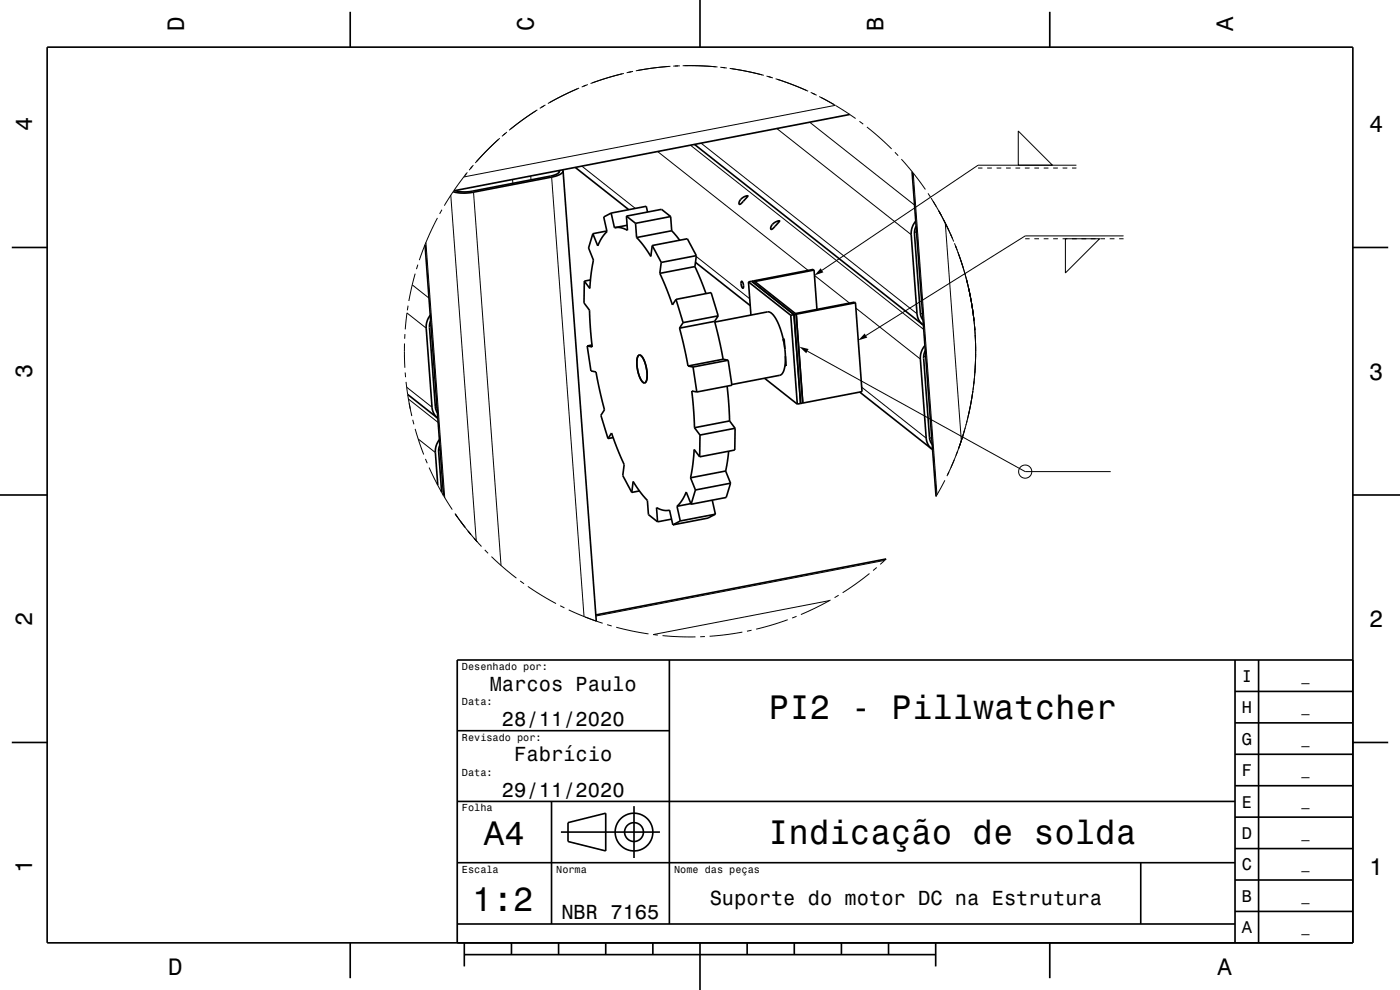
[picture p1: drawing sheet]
<svg xmlns="http://www.w3.org/2000/svg" width="297mm" height="210mm" viewBox="0 0 297 210" stroke-linecap="round" stroke-linejoin="round" font-family="sans-serif">
<g fill="none" stroke="#000" stroke-width=".35">
<path d="M10 10h277v190h-277zM74.3 2.5v7.5M148.5 0v10M222.7 2.5v7.5M118.7 36.2v.2l-.3 .4-1.4 .5-16.8 3.3a7.4 7.4 0 0 1-3.6-.2M119.4 36l.1 .2M119.5 36.2a2.36 2.36 0 0 1-2.2 1.3l-16.9 3.3a9.4 9.4 0 0 1-4.3-.1M119.5 36.2l7 95.6M122 35.5l11.4 9M147.3 30.6l48.4 38.2M180.3 24.3l-84 16.2M193.5 36.4l5.1 68.9"/>
<path d="M2.5 52.5h7.5M90.2 51.9l3.9 53.2M124 59.6l-.1 4.7 1.2 1.5 .5 7.8-1-.2M125.3 59.4l-1.3 .2M125.8 49.6l-.9 3 1 2.6-.5 2.5-.3 3.5-1.1-1.6M128.7 49l-2.9 .6M129.7 45.2l-1.6 .8 .7 3.1-1.1 1.3-.9 1.8-1-2.6M129.7 45.2l.7 3.1M132.9 45.8l.2 3.1-1.3-.6h-1.4M132.9 45.8l7.4-1.4 2 1.5M132.9 45.8l1.9 1.6M133 47.8l-2.6 .5"/>
<path d="M134.8 47.4l.3 3M135.1 50.4l1.4 1.7 1.6 2.3 .3-2.3M137.4 45l-.3-1.2-7.4 1.4M138.4 52.1l1.9 3.6M138.4 52.1l7.4-1.5 1.9 3.6M140 58l2.7 6.7 .7-1.2M140.3 55.7l-.3 2.3M142.3 45.9l-7.5 1.5M142.3 45.9l.2 3.1M142.5 49l1.7 2M142.5 49l-7.4 1.4M147.4 56.6l2.4 5.7"/>
<path d="M147.4 56.6l-7.4 1.4M147.5 55.7l11.7 9.1M147.7 54.2l-.3 2.4M147.7 54.2l-7.4 1.5M157.1 42.3a1.36 1.36 0 0 1 1.6-.7l-1.3 1.4-.5 .3-.1-.3zM157.3 59.7a1.11 1.11 0 0 1 .2 1.4 1.46 1.46 0 0 1-.2-1.4zM158.8 59.8l9 7.1M158.8 59.8l.5 7M159.5 59.7l-.7 .1M159.5 59.7l8.9 7M159.9 59.6l-.4 .1M159.9 59.6l9 7.1"/>
<path d="M163.9 47.6a1.36 1.36 0 0 1 1.5-.7l-1.3 1.4-.5 .4-.1-.4zM172.7 57.3l-.2-.1-12.6 2.4M172.7 57.3l-12.6 2.4-.2-.1M172.7 57.3l.6 8.3M194.3 46.9l-.8 1.3-.2 1.4 1.3 17.2 .3 1.1 .8 .9M194.3 48l-.2 .7-.1 .9 1.2 16.8 .3 .9 .3 .6M287 52.5h7.5M91.3 66.9l-.7 1.3-.2 1.4 1.3 17 .3 1.1 .8 1M91.4 68l-.3 1.5 1.3 16.7 .4 1.4M124.6 73.4l.8 5.3 1 .2 1.8 8-.7 1.2 1.5 4.9M125.6 73.2l-1 .2M135.4 75.5l.2-.2a2.29 2.29 0 0 1 1.4 2 4.9 4.9 0 0 1-.1 3.8l-.1 .1a2.1 2.1 0 0 1-1.3-1.9 5.6 5.6 0 0 1-.1-3.8z"/>
<path d="M143.4 63.5l1.5 4.9M143.4 63.5l7.5-1.4 1.5 4.9M144.2 69.6l1.8 8M144.9 68.4l-.7 1.2M146 77.6l1 .3M147 77.9l.8 5.2M151.6 68.2l1.8 8M151.6 68.2l-7.4 1.4M151.6 68.3l11.2-2.1a2.6 2.6 0 0 1 2.1 1.9l.6 1.6 .6 2.1M152.4 67l-.8 1.2M152.4 67l-7.5 1.4M153.4 76.2l-7.4 1.4"/>
<path d="M153.4 76.2l1.1 .2M154.5 76.4l.8 5.3-7.5 1.4M154.5 76.4l-7.5 1.5M166.1 71.8l.4 2.3M166.1 71.8l.3 .2 .1 2.1M166.2 71.9l.1 .5M166.5 74.1l.1 1.4M166.5 77.5a2.33 2.33 0 0 1-1.1 2.1l-10.1 2M166.6 75.5l-.1 2M166.6 75.5l.2 2.1-.3-.1M166.7 76.8h-.1l.1 .1M167.8 66.9l1.3 18.8"/>
<path d="M168.4 66.7l-.6 .2M168.4 66.7l1.4 18.9M168.9 66.7h-.5M168.9 66.7l1.4 18.8M181.5 64.2l1.4 18.9-12.6 2.4M181.5 64.2l-12.6 2.5M181.5 64.2l-.2-.1-12.6 2.4 .2 .2M195.7 68.8l.2 .2M196.2 73.3l-.7 1.3-.3 1.6 1.3 17 .5 1.3 .7 .7M196.3 74.4l-.3 .7-.1 .9 1.3 16.8 .1 .7 .5 .8M86.5 83.7l6.3 5M92.8 88.7h.1"/>
<path d="M93.2 93.3l-.6 1-.2 1.2 .5 7.4M93.3 94.4l-.2 1.4 .6 8.6M129 93l.7-1.1 2.7 6.6-.3 2.4 1.9 3.6M130.1 92.8l-1.1 .2M147.3 90.7l1.2 1.6M147.8 83.1l-1-.2 .5 7.8M148.4 96.9l-1.1-1.6-.3 3.2-.5 2.8M148.5 92.3l-.1 4.6M153.9 99.9l-7.4 1.4M153.9 99.9l1.1 2.6M154.2 81.9l.6 7.4M154.6 95.7l-.7 4.2"/>
<path d="M154.8 89.3l-7.5 1.4M154.8 89.3l1.1 1.5M155.9 90.8v4.7l-7.5 1.4M155.9 90.8l-7.4 1.5M162.2 80.2l6.9 5.5M169.8 85.6l-.7 .1M170.3 85.5l-.5 .1M182.4 83.2l15.3 12M197.7 95.2l.1 .2M0 105h10M134 104.5l.3-2.4 1.5 2.2 1.5 1.8 .3 3.1 1.9 1.5M135.7 104.1l-1.7 .4"/>
<path d="M139.5 110.7l-.2-3 1.4 .5h1.3l.7 3.1M142.5 110.1l-3 .6M143.6 107.4l.7 3.1M144.3 110.5l-1.6 .8M146.5 101.3l1 2.6M146.6 106.8l-3 .6M146.6 107l-1-2.6-.8 1.6-1.2 1.4M147.5 103.9l-.9 3.1M151.1 106.1l.7 3M151.8 109.1l-1.6 .8-7.5 1.4M151.8 109.1l-7.5 1.4M155 102.5l-.9 3-7.5 1.5"/>
<path d="M155 102.5l-7.5 1.4M188 118.6l-61.6 11.8M287 105h10M142 140v56M262 140v60M267 140v60M287 140h-190v60M2.5 157.5h7.5M97 155h45M262 153.3h25M262 146.7h25M287 157.5h7.5"/>
<path d="M97 170h165M117 170v26M119 176.5h21M120.5 174.5l8-2v8l-8-2zM134.5 171v11M262 173.3h25M262 166.7h25M262 160h25M97 196h165M97 183h165M242 183v13M262 193.3h25"/>
<path d="M262 186.7h25M262 180h25M74.3 200v7.5M98.5 202.5h100M98.5 200v5M108.5 200v2.5M118.5 200v2.5M128.5 200v2.5M138.5 200v2.5M148.5 200v10M158.5 200v2.5M168.5 200v2.5"/>
<path d="M178.5 200v2.5M188.5 200v2.5M198.5 200v5M222.7 200v7.5"/>
<circle cx="134.5" cy="176.5" r="2"/>
<circle cx="134.5" cy="176.5" r="4"/>
</g>
<g fill="none" stroke="#000" stroke-width=".21">
<path d="M122.5 18.8l-6.3 3.2M122.9 18.7l-6.3 3.1M124.3 18.1l-.9 .3M124.7 17.9l-.9 .4M132 15.7l-6.7 2M132.3 15.6l-6.7 2M133.9 15.2l-1 .2M134.3 15.1l-1 .2M141.8 14.1l-6.9 .9M142.2 14.1l-6.9 .9M143.8 14h-1M144.2 14h-1"/>
<path d="M144.8 13.9l7 .3M145.2 13.9l7 .3M152.8 14.3l1 .1M153.2 14.3l1 .1M154.8 14.5l6.9 1.4M155.2 14.6l6.8 1.4M162.6 16.1l1 .3M163 16.2l1 .3M164.5 16.7l6.6 2.5M164.9 16.8l6.5 2.5M172 19.6l.9 .4M172.3 19.8l.9 .4"/>
<path d="M98.4 37.5l-2.1 2.9M98.9 36.9l-.3 .3M99.1 36.6l-.7 .9M100.2 35.3l-.7 .8M100.4 35l-.6 .8M105.7 29.6l-4.9 5M106 29.3l-4.9 5M107.2 28.3l-.7 .6M107.5 28l-.7 .7M108.7 38.1l.1 .8M112.6 37.3v.9M113.7 23.5l-5.7 4.1"/>
<path d="M114 23.3l-5.7 4.1M115.4 22.5l-.9 .5M115.7 22.3l-.9 .5M117 37.6l6.9 93.2M118.5 36.2l.1 .4M123.4 35.2l11.4 9M139.5 32.1l31.9 25.3M146.5 30.8l49.5 39.1M148.7 30.4l45.8 36.2M164.8 27.3l28.5 22.5M171.8 25.9l22.2 17.6M173.8 20.5l3.1 1.6"/>
<path d="M174.1 20.7l3.1 1.6M177.2 22.3l-78.8 15.2M177.2 22.3l.1 .1M177.3 22.4l4.2 2.7M182.3 25.7l.8 .6M183.9 26.9l5.2 4.7M189.9 32.3l.6 .7M191.2 33.8l2.5 2.9M193.7 36.7l2.6 3.5M193.7 36.7l5.1 68.3M207.5 35.6h.9M209.4 35.6h1"/>
<path d="M211.4 35.6h1M213.4 35.6h1M215.4 35.6h1M216 27.8l7.3 7.2h-7.3zM217.4 35.6h1M219.4 35.6h1M221.4 35.6h1M223.4 35.6h1M225.4 35.6h1M227.4 35.6h1M228.4 35h-20.9l-33.1 22.3M88.1 58l-.6 2.4"/>
<path d="M88.6 56.1l-.3 1M90.4 51.4l3.9 54.2M92.8 46.2l-2.3 4.8-1.5 4.2M93.8 44.5l-.5 .9M95.6 41.4l5.4 73.3M96.3 40.4l-2 3.2M100.5 40.8l5.8 79.1M147.7 54.4l11.3 9M172.8 58.4l7.4 5.9M194 49.1l.5 .3M196.9 41l.5 .9M197.5 42l1.1 1.8"/>
<path d="M198 42.7l3.3 6.2M199.1 44.7l.5 .9M199.2 44.8l.5 .8M199.3 45l.4 .6M199.7 45.6l2.1 4.4M200.1 46.4l2.2 4.8M200.5 47.3l3.4 46.2M201.7 49.8l.4 .9M202.5 51.6l2.2 6.6M202.7 52.1l.1 .4M202.7 52.2l.4 .9M203.2 53.5l1.1 3.3"/>
<path d="M203.4 54l1.2 3.6 .9 3.5M204.7 58v.2M204.7 58.2l.8 3.2M205 59.2l.2 1M205 59.3l.5 1.8M205.1 59.4v.2M205.2 60l.1 .4M217.5 50.6h.9M219.4 50.6h1M221.4 50.6h1M223.4 50.6h1M225.4 50.6h1"/>
<path d="M226 50.6h7.3l-7.3 7.3zM227.4 50.6h1M229.4 50.6h1M231.4 50.6h1M233.4 50.6h1M235.4 50.6h1M237.4 50.6h1M238.4 50h-20.9l-33.8 21.2M85.8 72.9l.1 5.1M85.9 70.9l-.1 1M86 79v1M86.3 66.4l-.3 3.5"/>
<path d="M86.3 66.4l4.1 3.2M86.3 66.4h.1M86.6 64.8l-.2 1M87.5 60.4l-.8 3.4M87.5 60.4l3.5 2.8M91.1 68.9l.3 .3M171.3 74.5l46.2 25.5h18.1M181.6 65.4l13.6 10.8M195.2 66.3l.5 .4M196 75.5l.4 .3M205.4 60.9l.1 .1M205.4 61l.8 3.6"/>
<path d="M205.5 61.1l.5 2.8M205.5 61.1l1.1 6.9M205.5 61.3l1.1 6.7zM205.6 61.7l.2 1M205.8 62.4l.1 1M206 63.7l.6 4.2-.5-3.5M206.2 64.8l.2 1M206.3 65.5l.1 1M206.5 66.8l.4 4.2M206.6 67.5l.3 3.5M206.7 69l.1 1M206.9 71l.1 3.5"/>
<path d="M206.9 77.9l-.3 3.5M206.9 77.9h.1M207 75.1l-.2 4.1M207 74.5l-.1 3.4M207 74.5l-.3 5.4M207 74.5h.1M86.1 81l.2 1.1M86.3 82.1l.3 2.5M86.3 82.1l5.4 4.3M86.5 83.5v.1M86.6 84.6l.7 3.5M86.6 84.6l6.3 5"/>
<path d="M86.8 85.6l.2 1.1M87.3 87.8l.1 .5M87.6 89l.2 1M88.1 91l.6 2.1M88.7 93.1l1.2 3.3M88.7 93.1l3.7 2.9M90.3 97.3l.3 1M91 99.2l2.3 4.6 2.6 4.3M92.3 86.2l.4 .3M93.1 95.3l.3 .2M182.8 82.1l13.7 10.8M197.2 92.7l.5 .4"/>
<path d="M202.4 97.5l-1.4 3.2M203.2 95.7l-.4 .9M204.2 92.6l-2.5 6.6M204.6 91.1l-1.3 4.2 1.1-3.4M204.7 91.1l-1.2 3.6M204.8 90.7l-.3 1M205 90l-.3 1M205.2 89.2l-.3 1M206.4 83l-1.2 6M206.4 82.9l-1.4 6.9M206.5 82l-.1 .7M206.6 80.9l-.1 1"/>
<path d="M206.7 80.2l-.5 4.1-.8 3.9M96.5 108.9l.6 .8M96.6 109l2.1 2.9zM97.7 110.6l4.5 5.3M99.3 112.6l.6 .8M100.6 114.2l.6 .7-.6-.7M102.8 116.7l.7 .7M104.3 118.1l5.3 4.5M187.7 118.9l-1 .8M187.7 118.9l-61.3 11.8M188 118.6l-.3 .3M198.8 105l-.2 .3"/>
<path d="M200.4 101.9l-1.6 3.1M201.3 100.1l-.4 .9M110.4 123.2l.8 .6M112 124.4l6 3.6M118.8 128.5l.9 .4M120.6 129.4l5.9 2.4M124.1 130.9l3.7 1.3M128.8 132.5l1 .3M130.7 133.1l6.9 1.4M140.6 134.8l6.9 .3M149.5 135l-1 .1M157.5 134.1l-7 .9"/>
<path d="M159.4 133.7l-.9 .2M167.1 131.5l-6.7 2M169 130.7l-.9 .4M176 127.4l-37.4 7.2 1 .1M176.2 127.3l-6.3 3.1M177.9 126.3l-.8 .5M184.4 121.7l-5.6 4M186 120.4l-.8 .6"/>
<circle cx="217.5" cy="100" r="1.4"/>
</g>
<g fill="#000">
<path d="M174.1 56.9l.6 .9-1.9 .6z" fill-rule="evenodd"/>
<path d="M169.6 73.6l1.9 .4-.5 .9z" fill-rule="evenodd"/>
<path d="M183.4 70.7l.6 .9-1.9 .6z" fill-rule="evenodd"/>
</g>
<g font-size="7.2">
<text x="163.1" y="152.6">PI2 - Pillwatcher</text>
<text x="102.7" y="179.3">A4</text>
<text x="163" y="179.1">Indicação de solda</text>
<text x="100.2" y="193.3">1:2</text>
</g>
<g font-size="5">
<text x="39" y="6.5" transform="rotate(-90 39 6.5)">D</text>
<text x="113.2" y="6.5" transform="rotate(-90 113.2 6.5)">C</text>
<text x="187.4" y="6.5" transform="rotate(-90 187.4 6.5)">B</text>
<text x="261.6" y="6.5" transform="rotate(-90 261.6 6.5)">A</text>
<text x="6.8" y="27.8" transform="rotate(-90 6.8 27.8)">4</text>
<text x="290.5" y="28.1">4</text>
<text x="6.8" y="80.3" transform="rotate(-90 6.8 80.3)">3</text>
<text x="290.5" y="80.6">3</text>
<text x="6.8" y="132.8" transform="rotate(-90 6.8 132.8)">2</text>
<text x="290.5" y="133.1">2</text>
<text x="6.8" y="185.3" transform="rotate(-90 6.8 185.3)">1</text>
<text x="290.5" y="185.6">1</text>
<text x="35.7" y="206.8">D</text>
<text x="258.3" y="206.8">A</text>
</g>
<g font-size="4.3">
<text x="103.9" y="146.5">Marcos Paulo</text>
<text x="106.5" y="154">28/11/2020</text>
<text x="109.1" y="161.5">Fabrício</text>
<text x="106.5" y="169">29/11/2020</text>
<text x="150.6" y="191.9">Suporte do motor DC na Estrutura</text>
<text x="119.1" y="195">NBR 7165</text>
</g>
<g font-size="3.6">
<text x="263.4" y="144.6">I</text>
<text x="263.4" y="151.3">H</text>
<text x="263.4" y="158">G</text>
<text x="263.4" y="164.6">F</text>
<text x="263.4" y="171.3">E</text>
<text x="263.4" y="178">D</text>
<text x="263.4" y="184.6">C</text>
<text x="263.4" y="191.3">B</text>
<text x="263.4" y="198">A</text>
</g>
<g font-size="2.9">
<text x="276.1" y="144.4">_</text>
<text x="276.1" y="151">_</text>
<text x="276.1" y="157.7">_</text>
<text x="276.1" y="164.4">_</text>
<text x="276.1" y="171">_</text>
<text x="276.1" y="177.7">_</text>
<text x="276.1" y="184.4">_</text>
<text x="276.1" y="191.1">_</text>
<text x="276.1" y="197.7">_</text>
</g>
<g font-size="2.2">
<text x="98" y="142.1">Desenhado por:</text>
<text x="98" y="149.6">Data:</text>
<text x="98" y="157.1">Revisado por:</text>
<text x="98" y="164.6">Data:</text>
<text x="98" y="172.1">Folha</text>
<text x="98" y="185.1">Escala</text>
<text x="118" y="185.1">Norma</text>
<text x="143" y="185.1">Nome das peças</text>
</g>
</svg>
